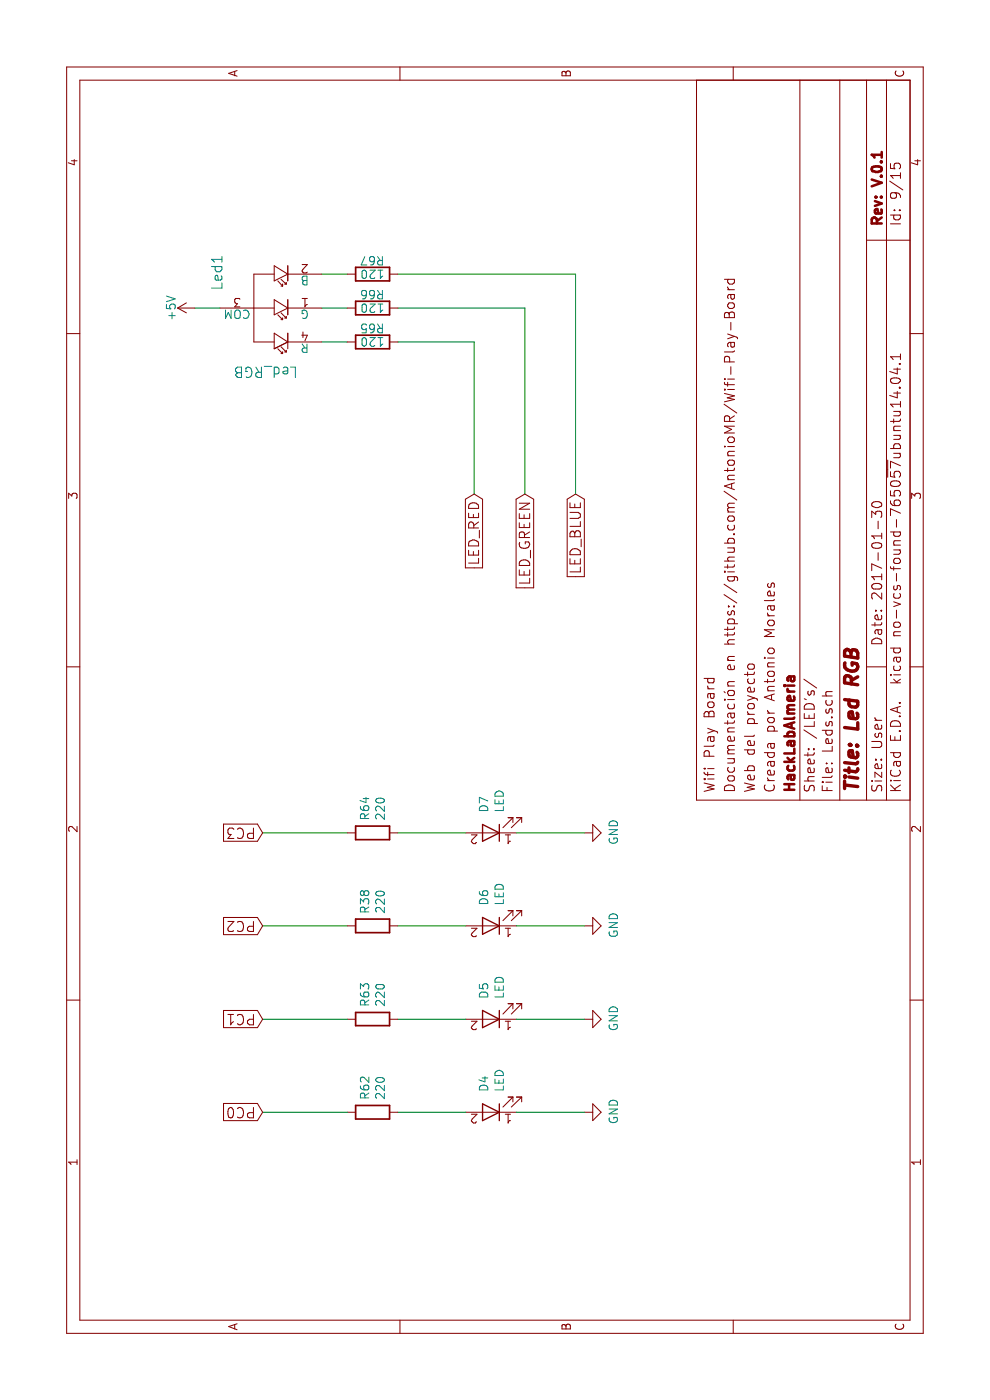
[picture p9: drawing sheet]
EESchema Schematic File Version 2
LIBS:power
LIBS:device
LIBS:transistors
LIBS:conn
LIBS:linear
LIBS:regul
LIBS:74xx
LIBS:cmos4000
LIBS:adc-dac
LIBS:memory
LIBS:xilinx
LIBS:microcontrollers
LIBS:dsp
LIBS:microchip
LIBS:analog_switches
LIBS:motorola
LIBS:texas
LIBS:intel
LIBS:audio
LIBS:interface
LIBS:digital-audio
LIBS:philips
LIBS:display
LIBS:cypress
LIBS:siliconi
LIBS:opto
LIBS:atmel
LIBS:contrib
LIBS:valves
LIBS:Interfaces
LIBS:Microcontroladores
LIBS:connector
LIBS:Pasivos
LIBS:matriz_led
LIBS:Sensores
LIBS:Reles
LIBS:Reguladores
LIBS:Transistores
LIBS:Wifi_PB-cache
EELAYER 26 0
EELAYER END
$Descr User 8268 5846
encoding utf-8
Sheet 9 15
Title "Led RGB"
Date "2017-01-30"
Rev "V.0.1"
Comp "HackLabAlmeria"
Comment1 "Creada por Antonio Morales"
Comment2 "Web del proyecto "
Comment3 "Documentación en https://github.com/AntonioMR/Wifi-Play-Board"
Comment4 "Wifi Play Board"
$EndDescr
$Comp
L R R38
U 1 1
P 2800 2200
F 0 "R38" H 2870 2246 50  0000 L CNN
F 1 "220" H 2870 2155 50  0000 L CNN
F 2 "Resistencias:R_0805" V 2730 2200 50  0001 C CNN
F 3 "" H 2800 2200 50  0000 C CNN
F 4 "YAGEO" H 2750 2700 60  0001 C CNN "Fabricante"
F 5 "RC0805FR-07220RL" H 2750 2700 60  0001 C CNN "Ref"
F 6 "~" H 2750 2700 60  0001 C CNN "Potencia"
F 7 "~" H 2750 2700 60  0001 C CNN "Tolerancia"
F 8 "TME" H 2750 2700 60  0001 C CNN "Provedor"
F 9 "RC0805FR-07220R" H 2750 2700 60  0001 C CNN "Ref_Proveedor"
	1    2800 2200
	1    0    0    -1  
$EndComp
$Comp
L LED D6
U 1 1
P 2800 2900
F 0 "D6" V 2838 2783 50  0000 R CNN
F 1 "LED" V 2747 2783 50  0000 R CNN
F 2 "LEDs:LED_0805" H 2800 2900 50  0001 C CNN
F 3 "" H 2800 2900 50  0001 C CNN
F 4 "OPTOSUPPLY" H 7000 1050 60  0001 C CNN "Fabricante"
F 5 "OSR50805C1E" H 7000 1050 60  0001 C CNN "Ref"
F 6 "~" H 7000 1050 60  0001 C CNN "Potencia"
F 7 "~" H 7000 1050 60  0001 C CNN "Tolerancia"
F 8 "TME" H 7000 1050 60  0001 C CNN "Provedor"
F 9 "OSR50805C1E" H 7000 1050 60  0001 C CNN "Ref_Proveedor"
	1    2800 2900
	0    -1   -1   0   
$EndComp
$Comp
L R R64
U 1 1
P 3350 2200
F 0 "R64" H 3420 2246 50  0000 L CNN
F 1 "220" H 3420 2155 50  0000 L CNN
F 2 "Resistencias:R_0805" V 3280 2200 50  0001 C CNN
F 3 "" H 3350 2200 50  0000 C CNN
F 4 "YAGEO" H 2750 2700 60  0001 C CNN "Fabricante"
F 5 "RC0805FR-07220RL" H 2750 2700 60  0001 C CNN "Ref"
F 6 "~" H 2750 2700 60  0001 C CNN "Potencia"
F 7 "~" H 2750 2700 60  0001 C CNN "Tolerancia"
F 8 "TME" H 2750 2700 60  0001 C CNN "Provedor"
F 9 "RC0805FR-07220R" H 2750 2700 60  0001 C CNN "Ref_Proveedor"
	1    3350 2200
	1    0    0    -1  
$EndComp
$Comp
L LED D7
U 1 1
P 3350 2900
F 0 "D7" V 3388 2783 50  0000 R CNN
F 1 "LED" V 3297 2783 50  0000 R CNN
F 2 "LEDs:LED_0805" H 3350 2900 50  0001 C CNN
F 3 "" H 3350 2900 50  0001 C CNN
F 4 "OPTOSUPPLY" H 7000 1050 60  0001 C CNN "Fabricante"
F 5 "OSR50805C1E" H 7000 1050 60  0001 C CNN "Ref"
F 6 "~" H 7000 1050 60  0001 C CNN "Potencia"
F 7 "~" H 7000 1050 60  0001 C CNN "Tolerancia"
F 8 "TME" H 7000 1050 60  0001 C CNN "Provedor"
F 9 "OSR50805C1E" H 7000 1050 60  0001 C CNN "Ref_Proveedor"
	1    3350 2900
	0    -1   -1   0   
$EndComp
$Comp
L R R62
U 1 1
P 1700 2200
F 0 "R62" H 1770 2246 50  0000 L CNN
F 1 "220" H 1770 2155 50  0000 L CNN
F 2 "Resistencias:R_0805" V 1630 2200 50  0001 C CNN
F 3 "" H 1700 2200 50  0000 C CNN
F 4 "YAGEO" H 2750 2700 60  0001 C CNN "Fabricante"
F 5 "RC0805FR-07220RL" H 2750 2700 60  0001 C CNN "Ref"
F 6 "~" H 2750 2700 60  0001 C CNN "Potencia"
F 7 "~" H 2750 2700 60  0001 C CNN "Tolerancia"
F 8 "TME" H 2750 2700 60  0001 C CNN "Provedor"
F 9 "RC0805FR-07220R" H 2750 2700 60  0001 C CNN "Ref_Proveedor"
	1    1700 2200
	1    0    0    -1  
$EndComp
$Comp
L LED D4
U 1 1
P 1700 2900
F 0 "D4" V 1738 2783 50  0000 R CNN
F 1 "LED" V 1647 2783 50  0000 R CNN
F 2 "LEDs:LED_0805" H 1700 2900 50  0001 C CNN
F 3 "" H 1700 2900 50  0001 C CNN
F 4 "OPTOSUPPLY" H 7000 1050 60  0001 C CNN "Fabricante"
F 5 "OSR50805C1E" H 7000 1050 60  0001 C CNN "Ref"
F 6 "~" H 7000 1050 60  0001 C CNN "Potencia"
F 7 "~" H 7000 1050 60  0001 C CNN "Tolerancia"
F 8 "TME" H 7000 1050 60  0001 C CNN "Provedor"
F 9 "OSR50805C1E" H 7000 1050 60  0001 C CNN "Ref_Proveedor"
	1    1700 2900
	0    -1   -1   0   
$EndComp
$Comp
L R R63
U 1 1
P 2250 2200
F 0 "R63" H 2320 2246 50  0000 L CNN
F 1 "220" H 2320 2155 50  0000 L CNN
F 2 "Resistencias:R_0805" V 2180 2200 50  0001 C CNN
F 3 "" H 2250 2200 50  0000 C CNN
F 4 "YAGEO" H 2750 2700 60  0001 C CNN "Fabricante"
F 5 "RC0805FR-07220RL" H 2750 2700 60  0001 C CNN "Ref"
F 6 "~" H 2750 2700 60  0001 C CNN "Potencia"
F 7 "~" H 2750 2700 60  0001 C CNN "Tolerancia"
F 8 "TME" H 2750 2700 60  0001 C CNN "Provedor"
F 9 "RC0805FR-07220R" H 2750 2700 60  0001 C CNN "Ref_Proveedor"
	1    2250 2200
	1    0    0    -1  
$EndComp
$Comp
L LED D5
U 1 1
P 2250 2900
F 0 "D5" V 2288 2783 50  0000 R CNN
F 1 "LED" V 2197 2783 50  0000 R CNN
F 2 "LEDs:LED_0805" H 2250 2900 50  0001 C CNN
F 3 "" H 2250 2900 50  0001 C CNN
F 4 "OPTOSUPPLY" H 7000 1050 60  0001 C CNN "Fabricante"
F 5 "OSR50805C1E" H 7000 1050 60  0001 C CNN "Ref"
F 6 "~" H 7000 1050 60  0001 C CNN "Potencia"
F 7 "~" H 7000 1050 60  0001 C CNN "Tolerancia"
F 8 "TME" H 7000 1050 60  0001 C CNN "Provedor"
F 9 "OSR50805C1E" H 7000 1050 60  0001 C CNN "Ref_Proveedor"
	1    2250 2900
	0    -1   -1   0   
$EndComp
Wire Wire Line
	1700 2350 1700 2750
Wire Wire Line
	2250 2750 2250 2350
Wire Wire Line
	2800 2350 2800 2750
Wire Wire Line
	3350 2750 3350 2350
$Comp
L GND #PWR090
U 1 1
P 1700 3450
F 0 "#PWR090" H 1700 3200 50  0001 C CNN
F 1 "GND" H 1705 3277 50  0000 C CNN
F 2 "" H 1700 3450 50  0001 C CNN
F 3 "" H 1700 3450 50  0001 C CNN
	1    1700 3450
	1    0    0    -1  
$EndComp
$Comp
L GND #PWR091
U 1 1
P 2250 3450
F 0 "#PWR091" H 2250 3200 50  0001 C CNN
F 1 "GND" H 2255 3277 50  0000 C CNN
F 2 "" H 2250 3450 50  0001 C CNN
F 3 "" H 2250 3450 50  0001 C CNN
	1    2250 3450
	1    0    0    -1  
$EndComp
$Comp
L GND #PWR092
U 1 1
P 2800 3450
F 0 "#PWR092" H 2800 3200 50  0001 C CNN
F 1 "GND" H 2805 3277 50  0000 C CNN
F 2 "" H 2800 3450 50  0001 C CNN
F 3 "" H 2800 3450 50  0001 C CNN
	1    2800 3450
	1    0    0    -1  
$EndComp
$Comp
L GND #PWR093
U 1 1
P 3350 3450
F 0 "#PWR093" H 3350 3200 50  0001 C CNN
F 1 "GND" H 3355 3277 50  0000 C CNN
F 2 "" H 3350 3450 50  0001 C CNN
F 3 "" H 3350 3450 50  0001 C CNN
	1    3350 3450
	1    0    0    -1  
$EndComp
Wire Wire Line
	3350 3450 3350 3050
Wire Wire Line
	2800 3050 2800 3450
Wire Wire Line
	2250 3450 2250 3050
Wire Wire Line
	1700 3050 1700 3450
Text GLabel 1700 1550 1    60   Input ~ 0
PC0
Wire Wire Line
	1700 1550 1700 2050
Wire Wire Line
	2250 1550 2250 2050
Wire Wire Line
	2800 1550 2800 2050
Wire Wire Line
	3350 1550 3350 2050
Text GLabel 2250 1550 1    60   Input ~ 0
PC1
Text GLabel 2800 1550 1    60   Input ~ 0
PC2
Text GLabel 3350 1550 1    60   Input ~ 0
PC3
$Comp
L Led_RGB_Anodo_Comun Led1
U 1 1
P 6450 1900
F 0 "Led1" H 6660 2520 60  0000 C CNN
F 1 "Led_RGB" V 6070 2230 60  0000 C CNN
F 2 "Leds:LED_RGB_5mm_G_B_COM_R_Anodo_comun" H 6450 1900 60  0001 C CNN
F 3 "" H 6450 1900 60  0000 C CNN
F 4 "OPTOSUPPLY" H 6450 1900 60  0001 C CNN "Fabricante"
F 5 "OSTAMA5B31A" H 6450 1900 60  0001 C CNN "Ref"
F 6 "~" H 6450 1900 60  0001 C CNN "Potencia"
F 7 "~" H 6450 1900 60  0001 C CNN "Tolerancia"
F 8 "TME" H 6450 1900 60  0001 C CNN "Provedor"
F 9 "OSTAMA5B31A" H 6450 1900 60  0001 C CNN "Ref_Proveedor"
	1    6450 1900
	1    0    0    -1  
$EndComp
$Comp
L +5V #PWR094
U 1 1
P 6450 1150
F 0 "#PWR094" H 6450 1000 50  0001 C CNN
F 1 "+5V" H 6450 1290 50  0000 C CNN
F 2 "" H 6450 1150 50  0000 C CNN
F 3 "" H 6450 1150 50  0000 C CNN
	1    6450 1150
	1    0    0    -1  
$EndComp
Wire Wire Line
	6450 1300 6450 1150
Wire Wire Line
	6650 1900 6650 2050
Wire Wire Line
	6450 1900 6450 2050
Wire Wire Line
	6250 1900 6250 2050
Text GLabel 5350 3100 0    60   Input ~ 0
LED_GREEN
Text GLabel 5350 3400 0    60   Input ~ 0
LED_BLUE
Text GLabel 5350 2800 0    60   Input ~ 0
LED_RED
Wire Wire Line
	6250 2350 6250 2800
Wire Wire Line
	6250 2800 5350 2800
Wire Wire Line
	5350 3100 6450 3100
Wire Wire Line
	6450 3100 6450 2350
Wire Wire Line
	6650 2350 6650 3400
Wire Wire Line
	6650 3400 5350 3400
$Comp
L R R65
U 1 1
P 6250 2200
F 0 "R65" V 6330 2200 50  0000 C CNN
F 1 "120" V 6250 2200 50  0000 C CNN
F 2 "Resistencias:R_0805" V 6180 2200 50  0001 C CNN
F 3 "" H 6250 2200 50  0000 C CNN
F 4 "VISHAY" H 5900 2300 60  0001 C CNN "Fabricante"
F 5 "CRCW0805120RFKTABC" H 5900 2300 60  0001 C CNN "Ref"
F 6 "1/8W" H 5900 2300 60  0001 C CNN "Potencia"
F 7 "1%" H 5900 2300 60  0001 C CNN "Tolerancia"
F 8 "TME" H 5900 2300 60  0001 C CNN "Provedor"
F 9 "CRCW0805120RFKTABC" H 5900 2300 60  0001 C CNN "Ref_Proveedor"
	1    6250 2200
	1    0    0    -1  
$EndComp
$Comp
L R R66
U 1 1
P 6450 2200
F 0 "R66" V 6530 2200 50  0000 C CNN
F 1 "120" V 6450 2200 50  0000 C CNN
F 2 "Resistencias:R_0805" V 6380 2200 50  0001 C CNN
F 3 "" H 6450 2200 50  0000 C CNN
F 4 "VISHAY" H 6100 2300 60  0001 C CNN "Fabricante"
F 5 "CRCW0805120RFKTABC" H 6100 2300 60  0001 C CNN "Ref"
F 6 "1/8W" H 6100 2300 60  0001 C CNN "Potencia"
F 7 "1%" H 6100 2300 60  0001 C CNN "Tolerancia"
F 8 "TME" H 6100 2300 60  0001 C CNN "Provedor"
F 9 "CRCW0805120RFKTABC" H 6100 2300 60  0001 C CNN "Ref_Proveedor"
	1    6450 2200
	1    0    0    -1  
$EndComp
$Comp
L R R67
U 1 1
P 6650 2200
F 0 "R67" V 6730 2200 50  0000 C CNN
F 1 "120" V 6650 2200 50  0000 C CNN
F 2 "Resistencias:R_0805" V 6580 2200 50  0001 C CNN
F 3 "" H 6650 2200 50  0000 C CNN
F 4 "VISHAY" H 6300 2300 60  0001 C CNN "Fabricante"
F 5 "CRCW0805120RFKTABC" H 6300 2300 60  0001 C CNN "Ref"
F 6 "1/8W" H 6300 2300 60  0001 C CNN "Potencia"
F 7 "1%" H 6300 2300 60  0001 C CNN "Tolerancia"
F 8 "TME" H 6300 2300 60  0001 C CNN "Provedor"
F 9 "CRCW0805120RFKTABC" H 6300 2300 60  0001 C CNN "Ref_Proveedor"
	1    6650 2200
	1    0    0    -1  
$EndComp
$EndSCHEMATC
